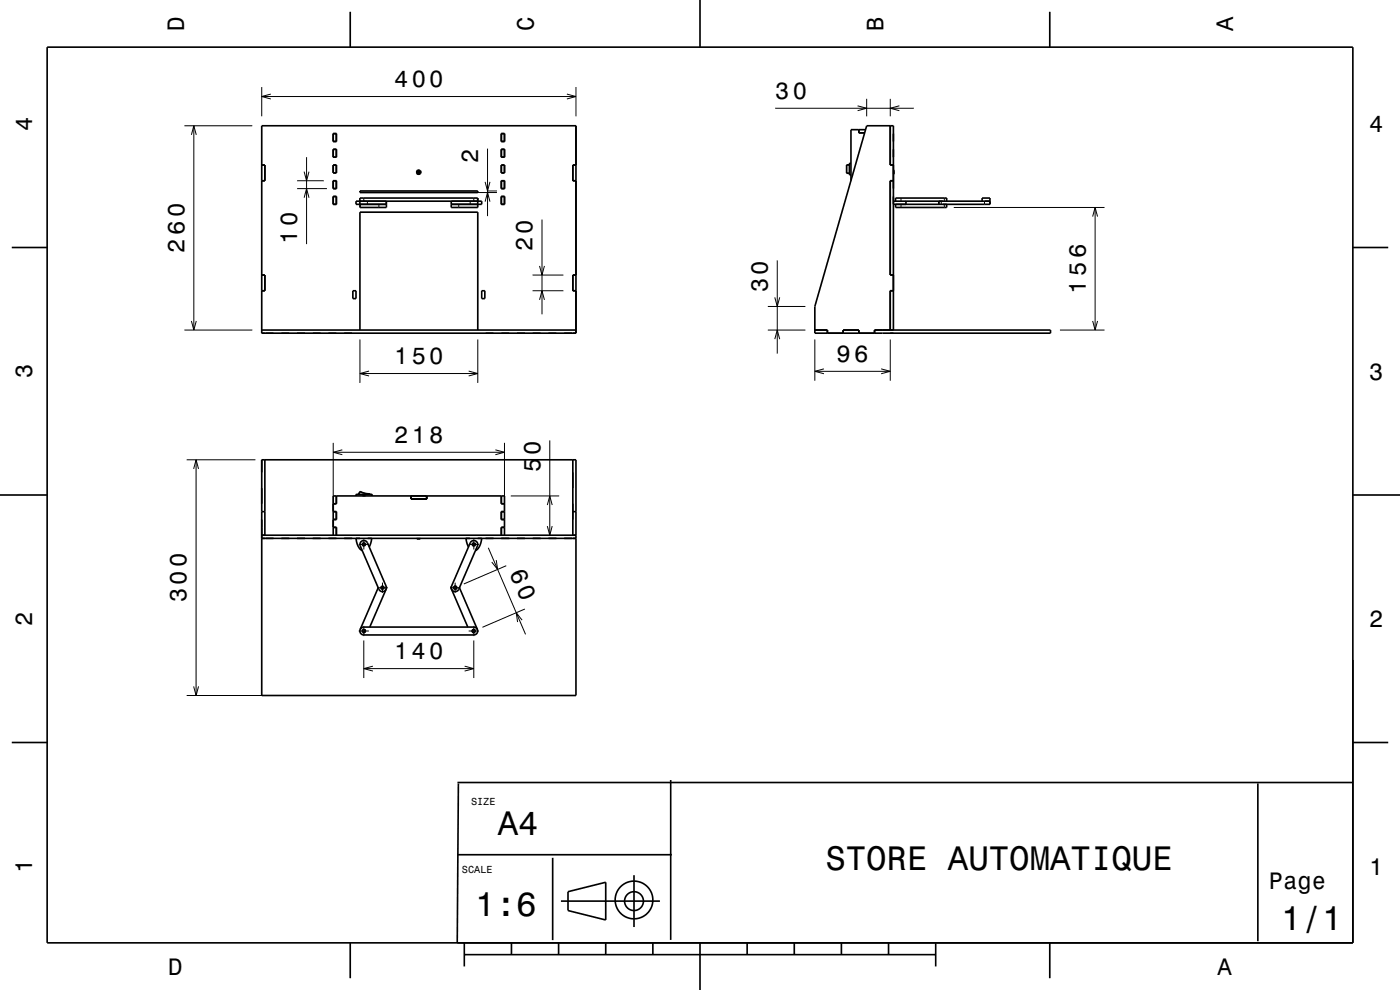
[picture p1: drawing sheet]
<svg xmlns="http://www.w3.org/2000/svg" width="297mm" height="210mm" viewBox="0 0 297 210" stroke-linecap="round" stroke-linejoin="round" font-family="sans-serif">
<g fill="none" stroke="#000" stroke-width=".21">
<path d="M55.5 18.5v6.2M57.5 20l-2 .5 2 .5M120.3 20l1.9 .5-1.9 .5M122.2 18.5v6.2M39.1 26.7h14.4M40.6 28.6l.5-1.9 .5 1.9M41.1 26.7v43.3M55.5 20.5h66.7M63 38.3h5.7M64.5 36.4l.5 1.9 .6-1.9M65 33.3v18.5M88.5 36.3l.2-.1 .4 .1v.5l-.2 .1-.4-.1z"/>
<path d="M89.1 36.3v.1M102.9 38.6l.5 1.9 .5-1.9M103.4 31.5v14.3M164.5 23h29.4M179.6 36.7h.1M179.6 35h.1M179.6 35v1.7M179.6 36.7h.6M180.2 34.7h.1M180.2 37h.1M180.2 35h-.6M180.2 34.6v2.5"/>
<path d="M180.2 37.1h.1M180.2 37h.3M180.5 34.7h-.3M181.9 22.4l2 .6-2 .5M183.9 21v3.7M188.9 21v3.7M189.6 36.1v.9M189.6 36.7h.1M189.6 36.3h.1M190.8 22.4l-1.9 .6 1.9 .5M63 40h6.4M64.5 41.9l.5-1.9 .6 1.9"/>
<path d="M76.4 43.3v.7M77.2 42v.7M77.9 42.7v.6M80.4 43.3v.7M81.9 42.7v.6M91.2 40.8h14.2M95.8 42.7v.6M97.3 43.3v.7M99.7 42.7v.6M100.5 42v.7M101.3 43.3v.7M102.9 42.8l.5-2 .5 2"/>
<path d="M103.4 40.5h2M113 58.3h6.5M114.5 56.4l.5 1.9 .5-1.9M115 46.6v20.1M164.9 55.2v19.8M191.1 42v.7M191.1 43.3v.7M199.7 42.7v.6M200.3 42v.7M200.3 43.3v.7M202.3 44h32M208.9 42.7v.6"/>
<path d="M231.8 45.9l.5-1.9 .5 1.9M232.3 44v26M39.1 70h14.4M40.6 68.1l.5 1.9 .5-1.9M76.4 72v9.2M76.4 79.2h25M78.3 78.7l-1.9 .5 1.9 .6M99.4 78.7l2 .5-2 .6M101.4 72v9.2M113 61.7h6.5M114.5 63.6l.5-1.9 .5 1.9M162.9 70h8"/>
<path d="M162.9 65h8M164.4 71.9l.5-1.9 .5 1.9M164.4 63.1l.5 1.9 .5-1.9M172.9 72v8.8M172.9 78.8h16M174.8 78.2l-1.9 .6 1.9 .5M186.9 78.2l2 .6-2 .5M188.9 72v8.8M224.9 70h9.4M231.8 68.1l.5 1.9 .5-1.9M39.6 97.5h14.6M41.1 99.5l.5-2 .5 2"/>
<path d="M41.6 97.5v50M70.7 93.9v14.3M70.7 95.9h36.3M72.6 95.4l-1.9 .5 1.9 .6M105.1 95.4l1.9 .5-1.9 .6M107 93.9v14.3M116.6 93.4v20.1M75.5 104.9h.1M75.5 104.9h3.5M75.6 104.9v.3M76.1 115.5h2.2M76.4 104.3h.1"/>
<path d="M76.4 104.3l1 .4 1.1 .1M76.4 104.3l-.3 .6M77.2 114.4v2.2M78.5 104.8v.1M78.5 104.8h.1M78.9 104.9v.3M88.4 114.2h.8M88.5 114.3h.1M88.6 114.3h.1M88.9 114.3h.1M89 114.3h.1M99.4 115.5h2.2"/>
<path d="M100.5 114.4v2.2M103.6 116.2l7.9 18.4M105.3 118.8l.3 2-1.3-1.6M108.4 105.2h10.2M116.1 107.1l.5-1.9 .5 1.9M116.1 111.6l.5 1.9 .5-1.9M76.1 133.9h2.2M77.2 132.8v2.1M77.2 135.9v7.9M80.1 124.7h2.1M81.1 123.6v2.2M95.5 124.7h2.1"/>
<path d="M96.6 123.6v2.1M99.4 133.9h2.2M100.5 132.8v2.1M100.5 135.9v7.9M107.4 120l-9 3.9M110.8 131.5l-1.3-1.5 .3 2M111.4 129.2l-9.1 3.9M39.6 147.5h50.3M41.1 145.6l.5 1.9 .5-1.9M77.2 141.8h23.3M79.1 141.3l-1.9 .5 1.9 .5M98.6 141.3l1.9 .5-1.9 .5"/>
</g>
<g fill="none" stroke="#000" stroke-width=".35">
<path d="M10 10h277v190h-277zM74.3 2.5v7.5M148.5 0v10M222.7 2.5v7.5M55.5 26.7h66.7v44h-66.7zM55.5 35h.7v3.3h-.7M70.7 38.3h.7v1.7h-.7zM70.7 35h.7v1.7h-.7zM70.7 28.3h.7v1.7h-.7zM70.7 31.7h.7v1.6h-.7zM88.4 36.2a.54 .54 0 0 1 .8 0M88.4 36.8a.54 .54 0 0 0 .8 0"/>
<path d="M88.4 36.2v.6M88.4 36.2l.1 .1M88.5 36.7h.1M88.5 36.8h-.1M88.5 36.3v.4M88.5 36.3h.1M88.5 36.4v.3M88.6 36.4h.1M88.6 36.3h.1M88.6 36.3v.4M88.6 36.7h.1M88.7 36.3v.4"/>
<path d="M88.7 36.3l.1 .4M88.7 36.3h.1M88.7 36.4v.3h-.1M88.7 36.4h.1M88.8 36.2h.1M88.8 36.8h.1M88.8 36.4h.1M88.8 36.4v.3h.1M88.8 36.7h.1M88.9 36.7h.1M88.9 36.3v.4M88.9 36.3h.1"/>
<path d="M88.9 36.4h.1M89 36.4v.3l.1-.3M89 36.3h.1M89 36.7h.1M89 36.3v.4M89.1 36.7h-.1M89.1 36.3v.4M89.1 36.3h.1M89.1 36.4h.1M89.1 36.8h.1M89.2 36.2v.6M106.4 38.3h.6v1.7h-.6z"/>
<path d="M106.4 35h.6v1.7h-.6zM106.4 28.3h.6v1.7h-.6zM106.4 31.7h.6v1.6h-.6zM122.2 35h-.7v3.3h.7M180.2 37.1h.1M180.2 35h-.6v1.7l.6 .1M180.2 37.1h.3M180.5 34.6l-.3 .1v2.4M182.2 27.5v.7h1.2M183.6 27.5h-3.1v10.8M188.9 26.7v8.3h.6M189.5 38.3h-.6v20h.6"/>
<path d="M189.5 36.8h.1M189.5 36.1h.1M189.5 37h.1M189.6 36.1v.9M189.6 36.8h.1M189.6 36.7h.1M189.6 36.3h.1M189.6 36.9h.1M189.6 36.2v.1M2.5 52.5h7.5M55.5 58.3h.7v3.4h-.7M70.7 41.7h.7v1.6h-.7z"/>
<path d="M76.4 40.5h25v.3h-25zM82 42.7v1.3h-5.6v-.7M82 43.3h-6.5v-.6h26.7v.6h-6.5M95.7 42.7v1.3h5.7l-.1-2h-25v1.3M106.4 41.7h.6v1.6h-.6zM122.2 58.3h-.7v3.4h.7M189.5 42.7h20.5M190 43.3v.7h10.8v-.7M190 42.7v-.7h10.8v.7M192.2 42.7v.6M199.2 42.7v.6M208.3 42.7v-.7h1.7v1.3h-20.5"/>
<path d="M287 52.5h7.5M55.5 70h66.7M74.9 61.7h.6v1.6h-.6zM76.4 70v-25h25v25M102.2 61.7h.7v1.6h-.7zM172.9 70h2.6v.7M178.9 70.7v-.7h3.3v.7M189.5 70v-43.3h-5.6l-11 38.3v5.7h50v-.7h-37.4v.7M189.5 61.7h-.6v8.3M55.5 97.5h66.7v50h-66.7zM56.2 97.5v16M121.5 97.5v16"/>
<path d="M0 105h10M55.5 114.2h66.7M55.5 113.5h66.7M55.5 108.5h.7M70.7 113.5v-8.3h36.3v8.3M70.7 108.5h.7v1.7h-.7M70.7 111.9h.7v1.6M71.4 105.2v1.7h-.7M75.5 105.2v-.3h3.4l.1 .3M75.5 114.2a3.1 3.1 0 0 0 1.3 2.6M76.1 104.9l.3-.6 2.1 .6M76.5 115l.7-.3 .4 .1 .4 .4 3.9 9.1a.83 .83 0 0 1-.4 1.1 .83 .83 0 0 1-1.1-.4l-4-9.2v-.4z"/>
<path d="M76.9 105.2h.7M78.9 114.2l-.6 1.8M87.2 105.2v.7h3.3v-.7M88.4 114.2l.7 .1M88.5 114.3h.1M88.6 114.3h.1M88.7 114.3h.1M88.8 114.3h.1M88.9 114.3h.1M89 114.3h.1M89.1 114.3h.1M89.2 114.2l-.1 .1"/>
<path d="M98.9 114.2l.5 1.8M100 114.9a.83 .83 0 0 1 1-.1 .83 .83 0 0 1 .3 1l-4 9.2a.83 .83 0 0 1-1.1 .4 .83 .83 0 0 1-.4-1.1zM102.2 114.2a3.1 3.1 0 0 1-1.3 2.6M106.4 105.2v1.7h.6M107 108.5h-.6v1.7h.6M107 111.9h-.6v1.6M121.5 108.5h.7M287 105h10M76.5 133.3l.7-.3h23.3a.83 .83 0 0 1 .8 .9 .83 .83 0 0 1-.8 .8h-23.3a.84 .84 0 0 1-.8-.5 .84 .84 0 0 1 .1-.9zM77.3 133.5l.2 .3v.2l-.5 .2M80.2 124.7l-3.8 8.8M81.9 124.3v.7l-3.5 8"/>
<path d="M95.8 124.3v.7l3.4 8M96.4 124.4h.3l.2 .2-.2 .4M97.5 124.7l3.8 8.8M100.4 133.5l-.2 .4 .1 .2 .3 .1M2.5 157.5h7.5M287 157.5h7.5M97 166h190M97.2 166.2l-.2 33.8M142.3 165.5v33.9M266.8 166.2v33.5M97 181.3h45.5M117.2 182v17.4"/>
<path d="M119 191.1h21M120.5 189.1l8-2v8l-8-2zM134.5 185.6v11M74.3 200v7.5M98.5 202.5h100M98.5 200v5M108.5 200v2.5M118.5 200v2.5M128.5 200v2.5M138.5 200v2.5M148.5 200v10M158.5 200v2.5"/>
<path d="M168.5 200v2.5M178.5 200v2.5M188.5 200v2.5M198.5 200v5M222.7 200v7.5"/>
<circle cx="77.2" cy="115.5" r=".33"/>
<circle cx="100.5" cy="115.5" r=".33"/>
<circle cx="77.2" cy="133.9" r=".33"/>
<circle cx="81.1" cy="124.7" r=".33"/>
<circle cx="96.6" cy="124.7" r=".33"/>
<circle cx="100.5" cy="133.9" r=".33"/>
<circle cx="134.5" cy="191.1" r="2"/>
<circle cx="134.5" cy="190.9" r="4"/>
</g>
<g font-size="7.2">
<text x="105.6" y="177.1">A4</text>
<text x="175.1" y="184.6">STORE AUTOMATIQUE</text>
<text x="100.8" y="194.3">1:6</text>
<text x="271.8" y="197.3">1/1</text>
</g>
<text font-size="5.1" x="108" y="121.5" transform="rotate(67 108 121.5)">60</text>
<g font-size="5">
<text x="39" y="6.5" transform="rotate(-90 39 6.5)">D</text>
<text x="113.2" y="6.5" transform="rotate(-90 113.2 6.5)">C</text>
<text x="187.4" y="6.5" transform="rotate(-90 187.4 6.5)">B</text>
<text x="261.6" y="6.5" transform="rotate(-90 261.6 6.5)">A</text>
<text x="83.6" y="18.5">400</text>
<text x="164.5" y="21">30</text>
<text x="6.8" y="27.8" transform="rotate(-90 6.8 27.8)">4</text>
<text x="290.5" y="28.1">4</text>
<text x="101.4" y="34.6" transform="rotate(-90 101.4 34.6)">2</text>
<text x="39.1" y="53.6" transform="rotate(-90 39.1 53.6)">260</text>
<text x="63" y="51.8" transform="rotate(-90 63 51.8)">10</text>
<text x="113" y="53.3" transform="rotate(-90 113 53.3)">20</text>
<text x="162.9" y="62" transform="rotate(-90 162.9 62)">30</text>
<text x="230.3" y="62.3" transform="rotate(-90 230.3 62.3)">156</text>
<text x="83.6" y="77.2">150</text>
<text x="177.5" y="76.8">96</text>
<text x="6.8" y="80.3" transform="rotate(-90 6.8 80.3)">3</text>
<text x="290.5" y="80.6">3</text>
<text x="83.6" y="93.9">218</text>
<text x="114.6" y="100.2" transform="rotate(-90 114.6 100.2)">50</text>
<text x="39.6" y="127.8" transform="rotate(-90 39.6 127.8)">300</text>
<text x="6.8" y="132.8" transform="rotate(-90 6.8 132.8)">2</text>
<text x="290.5" y="133.1">2</text>
<text x="83.6" y="139.8">140</text>
<text x="6.8" y="185.3" transform="rotate(-90 6.8 185.3)">1</text>
<text x="290.5" y="185.6">1</text>
<text x="269.2" y="188.6">Page</text>
<text x="35.7" y="206.8">D</text>
<text x="258.3" y="206.8">A</text>
</g>
<g font-size="2.2">
<text x="99.9" y="170.9">SIZE</text>
<text x="98" y="185.1">SCALE</text>
</g>
</svg>
